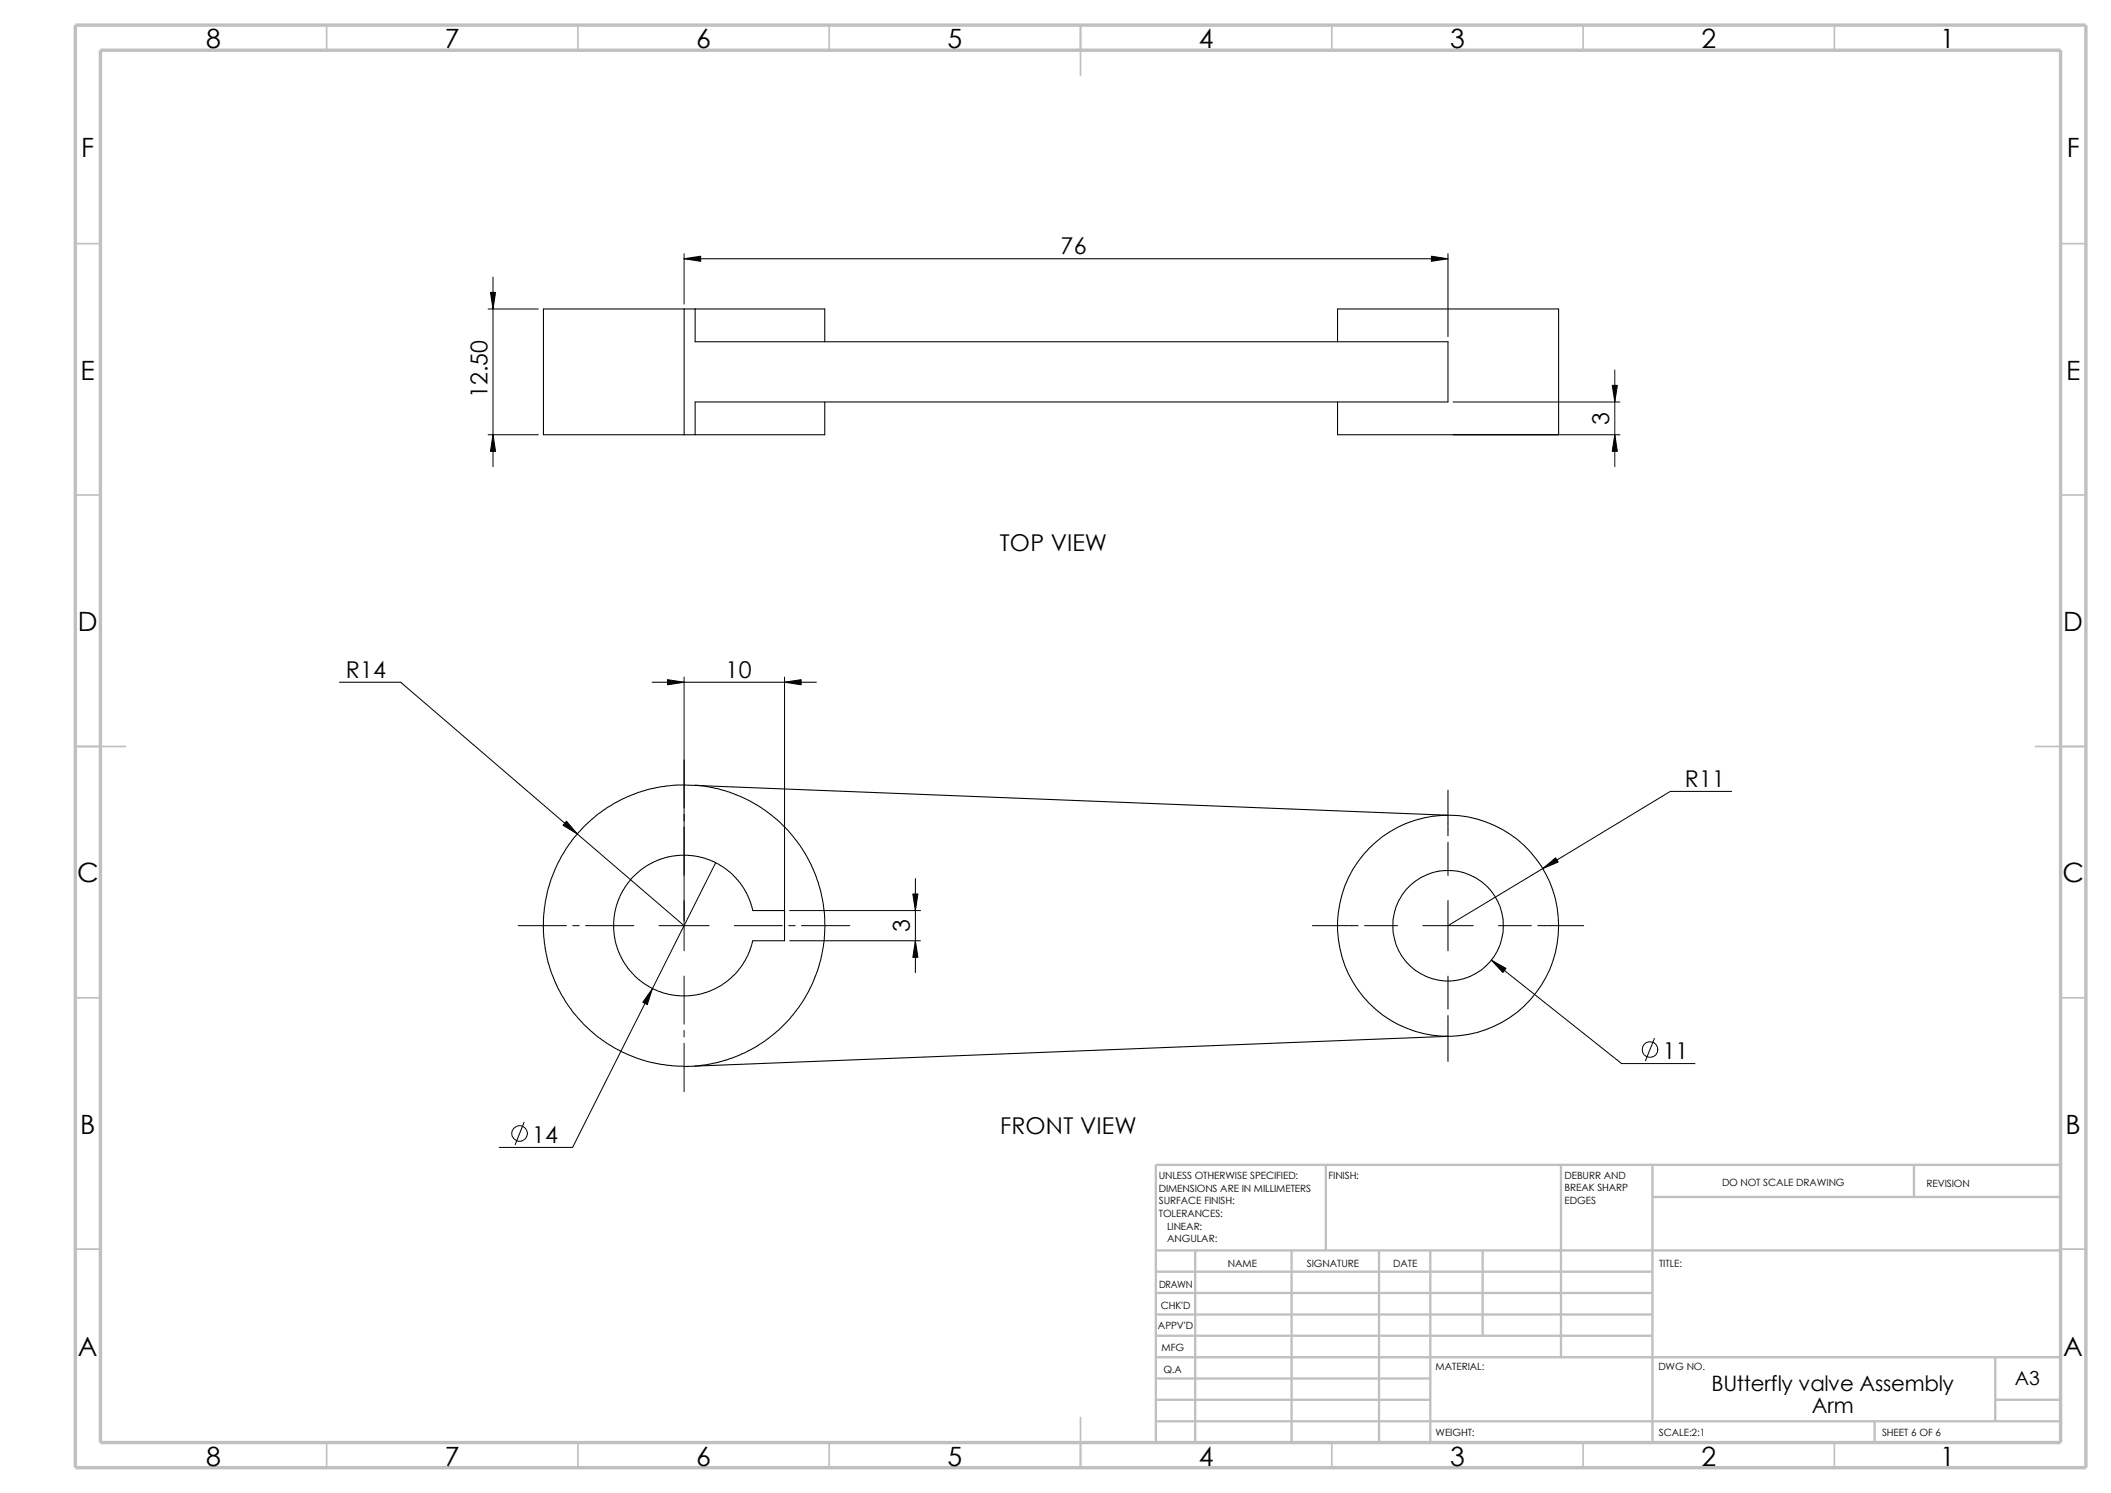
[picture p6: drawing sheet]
<svg xmlns="http://www.w3.org/2000/svg" width="420mm" height="297mm" viewBox="0 0 420 297" stroke-linecap="round" stroke-linejoin="round" font-family="sans-serif">
<g fill="none" stroke="#c0c0c0" stroke-width=".34">
<path d="M65 5v5M115 5v5M165 5v5M215 5v10M265 5v5M315 5v5M365 5v5M15 48.5h5M410 48.5h5M15 98.5h5M410 98.5h5M15 148.5h10"/>
<path d="M405 148.5h10M15 198.5h5M410 198.5h5M15 248.5h5M410 248.5h5M65 287v5M115 287v5M165 287v5M215 282v10M265 287v5M315 287v5M365 287v5"/>
</g>
<g fill="none" stroke="#c0c0c0" stroke-width=".47">
<path d="M263.8 231.7v17.1M310.6 231.7v38.3M328.8 238.1h81.2M328.8 231.7v55.3M380.8 231.7v6.4M410 231.7h-180v55.3M230 253h98.8M230 257.2h98.8M230 248.8h180M237.8 248.8v38.2M257 248.8v38.2M274.4 248.8v38.2"/>
<path d="M284.6 248.8v38.2M295 248.8v16.9M230 278.5h54.6M230 270h180M230 274.2h54.6M230 261.5h98.8M230 265.7h98.8M397 278.5h13M397 270v12.7M230 282.7h180M373 282.7v4.3"/>
</g>
<path d="M15 5h400v287h-400zM20 10h390v277h-390z" fill="none" stroke="#c0c0c0" stroke-width=".68" stroke-linecap="butt"/>
<g fill="none" stroke="#000" stroke-width=".21">
<path d="M136.1 61.5v25M136.1 61.5h2.2M136.1 61.5h-28v25h28M138.3 61.5v6.5h149.8v12h-149.8v6.5M138.3 61.5h25.8v6.5M164.1 80v6.5h-25.8M266.1 68v-6.5h44v25h-44v-6.5M136.1 86.5h2.2M138.3 156.3l-2.9-.1a28 28 0 0 0-27.3 28.3 28 28 0 0 0 28 27.6M138.3 156.2l1.7 .2a28 28 0 0 1 24.1 28.6 28 28 0 0 1-25.8 27.1M138.3 156.3l149.8 5.9M125.7 174.7l2.8-2.4 2.3-1.1 2.3-.8 2.2-.3h1.5l2.1 .3 2.3 .7 1.8 .9 1.6 1 2.3 2.2 1 1.3 .7 1.4 .8 1.7 .4 1.5h6.3v6.1h-6.3l-1 2.8-.5 1.1-1.5 2.1-2.3 2.1-1.7 1.1-1.4 .7-2.3 .7-2.2 .3-3.1-.1-2.8-.8-1.9-.9-1.5-1.1-2.3-2.1-1-1.4-.8-1.3-1.1-3.2-.3-2.3v-1.5l.2-1.6 .4-1.8 1.2-2.8z"/>
<path d="M138.3 212.1l-2.2 .1M288.1 206.2l-149.8 5.9"/>
<circle cx="288.1" cy="184.2" r="22"/>
<circle cx="288.1" cy="184.1" r="11"/>
</g>
<g fill="none" stroke="#000" stroke-width=".2">
<path d="M98.1 55.1v37.7M136.1 50.5v10M136.1 51.5h152M288.1 50.5v16.5M97.1 61.5h10M289.1 80h33.2M321.3 73.6v19.2M97.1 86.5h10M289.1 86.5h33.2M67.5 135.7h12.2l56.4 48.4M129.8 135.7h32.6M136.1 134.7v54.4"/>
<path d="M156.1 134.7v48.5M288.1 157.2v9.1M344.5 157.4h-12.2l-44.2 26.7M142.4 171.7l-28.5 56.6h-14.6M182.1 174.8v18.7M288.1 167.6v6.6M288.1 179.2v9.9M103.1 184.1h9.6M114 184.1h1.2M116.5 184.1h9.6M131.1 184.1h10M136.1 194.2v9.6"/>
<path d="M146.1 184.1h9.6M156.9 184.1h1.3M157.1 181.1h26M157.1 187.2h26M159.5 184.1h9.6M261.1 184.1h9.1M271.5 184.1h6.6M283.1 184.1h10M288.1 194.2v6.5M296.7 191l25.9 20.6h14.6M298.1 184.1h6.6M305.9 184.1h9.2"/>
<path d="M136.1 205v1.3M136.1 207.6v9.6M288.1 202v9.2M329.1 206.6l-1.7 4.4M104.3 223.3l-1.8 4.4"/>
<circle cx="328.3" cy="208.8" r="1.56"/>
<circle cx="103.4" cy="225.5" r="1.55"/>
</g>
<g fill="#000" stroke="#000" stroke-width=".2">
<path d="M136.1 51.5l3.3-.5v1zM284.8 51l3.3 .5-3.3 .5zM97.6 58.2h1l-.5 3.3zM320.8 76.7h1l-.5 3.3zM98.1 86.5l.5 3.3h-1zM321.3 86.5l.5 3.3h-1zM132.8 135.2l3.3 .5-3.3 .5zM156.1 135.7l3.3-.5v1zM112.7 163.4l2.2 2.5-2.9-1.7zM306.9 172.8l2.6-2.2 .5 .9zM129.8 196.7l-1 3.2-.9-.5zM181.6 177.8h1l-.5 3.3z"/>
<path d="M182.1 187.2l.5 3.3h-1zM296.7 191l2.9 1.7-.6 .8z"/>
</g>
<g font-size="5.3">
<text x="41" y="9.6">8</text>
<text x="88.5" y="9.6">7</text>
<text x="138.5" y="9.6">6</text>
<text x="188.5" y="9.6">5</text>
<text x="238.5" y="9.6">4</text>
<text x="288.5" y="9.6">3</text>
<text x="338.5" y="9.6">2</text>
<text x="386" y="9.6">1</text>
<text x="16.2" y="31.3">F</text>
<text x="411.2" y="31.3">F</text>
<text x="16" y="75.6">E</text>
<text x="411" y="75.6">E</text>
<text x="15.5" y="125.6">D</text>
<text x="410.5" y="125.6">D</text>
<text x="15.3" y="175.6">C</text>
<text x="410.3" y="175.6">C</text>
<text x="16" y="225.6">B</text>
<text x="411" y="225.6">B</text>
<text x="15.5" y="269.8">A</text>
<text x="410.5" y="269.8">A</text>
<text x="41" y="291.6">8</text>
<text x="88.5" y="291.6">7</text>
<text x="138.5" y="291.6">6</text>
<text x="188.5" y="291.6">5</text>
<text x="238.5" y="291.6">4</text>
<text x="288.5" y="291.6">3</text>
<text x="338.5" y="291.6">2</text>
<text x="386" y="291.6">1</text>
</g>
<g font-size="4.6">
<text x="211" y="50.5">76</text>
<text x="97" y="79.3" transform="rotate(-90 97 79.3)">12.50</text>
<text x="320.2" y="84.5" transform="rotate(-90 320.2 84.5)">3</text>
<text x="198.9" y="109.5">TOP VIEW</text>
<text x="68.8" y="134.8">R14</text>
<text x="144.4" y="134.8">10</text>
<text x="335.2" y="156.5">R11</text>
<text x="181" y="185.5" transform="rotate(-90 181 185.5)">3</text>
<text x="330.8" y="210.6">11</text>
<text x="105.9" y="227.3">14</text>
<text x="199" y="225.6">FRONT VIEW</text>
</g>
<g font-size="4.2">
<text x="340.5" y="276.8">BUtterfly valve Assembly</text>
<text x="360.5" y="281.1">Arm</text>
</g>
<text font-size="3.9" x="400.9" y="275.5">A3</text>
<g font-size="2">
<text x="230.5" y="234.6">UNLESS OTHERWISE SPECIFIED:</text>
<text x="230.5" y="237.1">DIMENSIONS ARE IN MILLIMETERS</text>
<text x="230.5" y="239.6">SURFACE FINISH:</text>
<text x="264.3" y="234.6">FINISH:</text>
<text x="311.3" y="234.5">DEBURR AND</text>
<text x="311.3" y="237">BREAK SHARP</text>
<text x="311.3" y="239.5">EDGES</text>
<text x="342.6" y="236">DO NOT SCALE DRAWING</text>
<text x="383.3" y="236.2">REVISION</text>
<text x="230.5" y="242.1">TOLERANCES:</text>
<text x="232.2" y="244.6">LINEAR:</text>
<text x="232.2" y="247.1">ANGULAR:</text>
<text x="260" y="252">SIGNATURE</text>
<text x="277.2" y="252">DATE</text>
<text x="330.1" y="252">TITLE:</text>
<text x="230.6" y="256.2">DRAWN</text>
<text x="244.3" y="252.1">NAME</text>
<text x="230.9" y="260.4">CHK'D</text>
<text x="230.4" y="264.5">APPV'D</text>
<text x="231.1" y="268.8">MFG</text>
<text x="231.5" y="273.1">Q.A</text>
<text x="285.6" y="272.5">MATERIAL:</text>
<text x="329.9" y="272.5">DWG NO.</text>
<text x="285.6" y="285.6">WEIGHT:</text>
<text x="330" y="285.6">SCALE:2:1</text>
<text x="374.4" y="285.6">SHEET 6 OF 6</text>
</g>
</svg>
